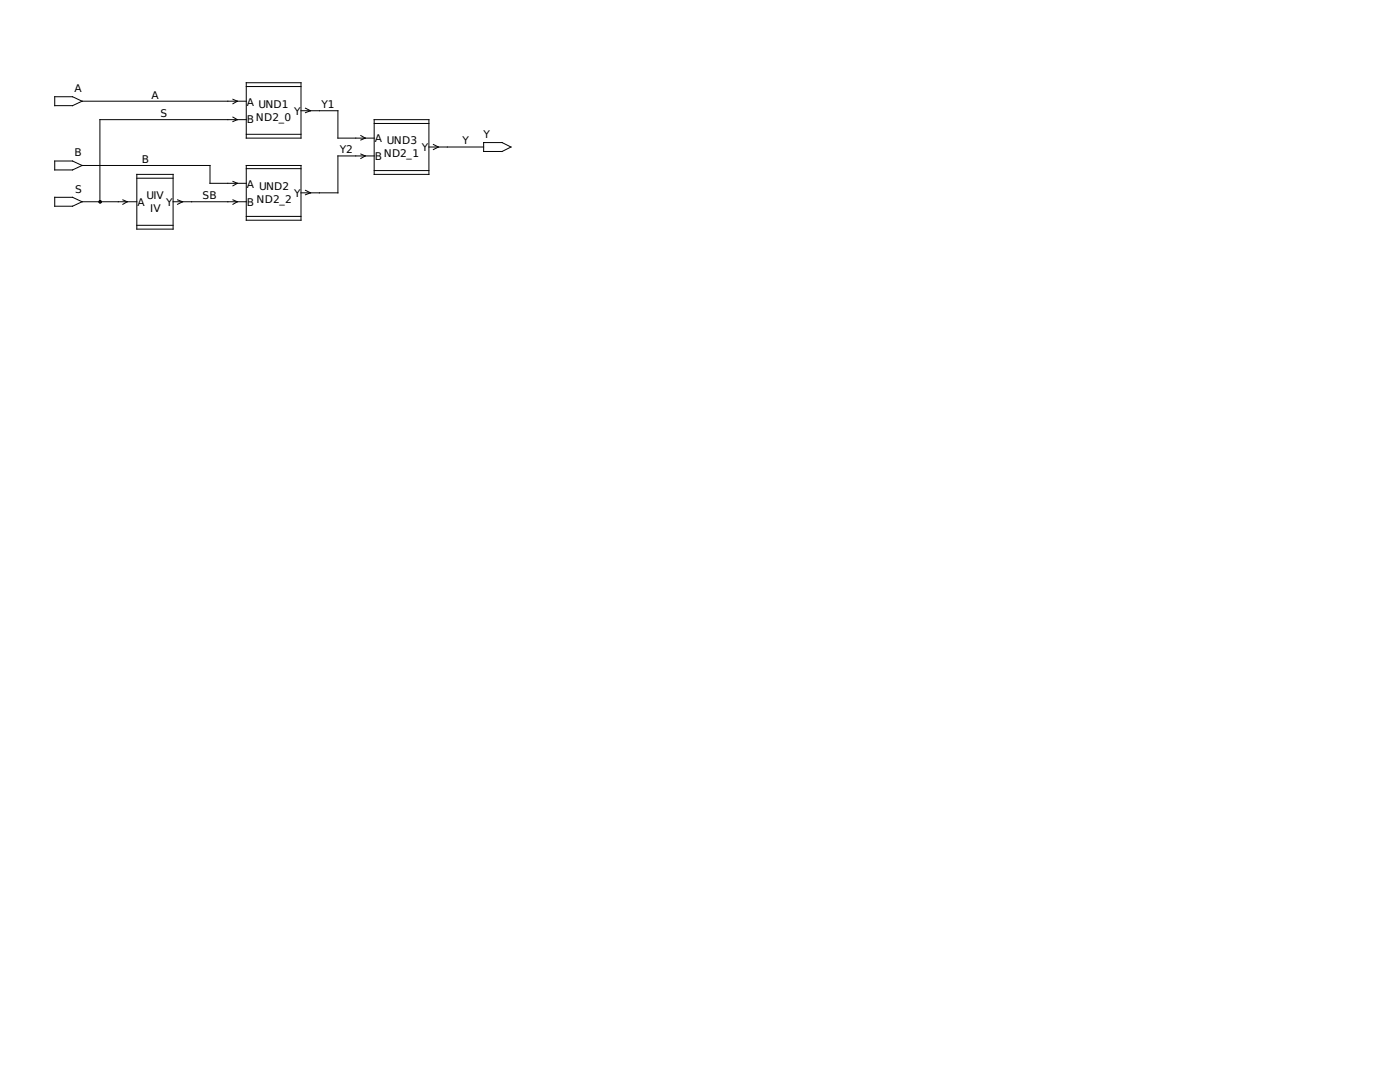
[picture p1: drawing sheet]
<svg xmlns="http://www.w3.org/2000/svg" width="279mm" height="216mm" viewBox="0 0 279 216" stroke-linecap="round" stroke-linejoin="round" font-family="sans-serif">
<g fill="none" stroke="#000" stroke-width=".2">
<path d="M10.9 19.3h3.6l1.9 .9-1.9 .9h-3.6zM46.5 19.8l.9 .4-.9 .5M49.1 16.5h11v11.1h-11zM49.1 17.3h11M10.9 32.1h3.6l1.9 .9-1.9 .9h-3.6zM10.9 39.4h3.6l1.9 .9-1.9 .8h-3.6zM16.4 33h25.5v3.6h7.2M16.4 20.2h32.7M24.5 39.9l.9 .4-.9 .5M27.3 34.8h7.2v10.9h-7.2zM27.3 35.6h7.2M35.4 39.9l1 .4-1 .5"/>
<path d="M46.5 36.2l.9 .4-.9 .5M46.5 23.4l.9 .5-.9 .4M46.5 39.9l.9 .4-.9 .5M49.1 33h11v10.9h-11zM49.1 33.7h11M49.1 23.9h-29.2v16.4M49.1 26.8h11M60.1 22.1h7.3v5.5h7.3M61 38l1 .5-1 .4M61 21.6l1 .5-1 .4M72 30.7l.9 .4-.9 .5M72 27.1l.9 .5-.9 .3"/>
<path d="M74.7 23.9h10.9v10.9h-10.9zM74.7 24.6h10.9M74.7 34h10.9M74.7 31.1h-7.3v7.4h-7.3M85.6 29.3h10.9M86.5 28.8l1 .5-1 .5M96.5 28.4h3.7l1.8 .9-1.8 .9h-3.7zM16.4 40.3h10.9M27.3 45h7.2M34.5 40.3h14.6M49.1 43.2h11"/>
</g>
<circle cx="20" cy="40.3" r=".27" fill="#000" stroke="#000" stroke-width=".2"/>
<g font-size="2.1">
<text x="14.9" y="18.4">A</text>
<text x="30.2" y="19.7">A</text>
<text x="32" y="23.4">S</text>
<text x="49.3" y="21.1">A UND1</text>
<text x="58.7" y="22.9">Y</text>
<text x="64.1" y="21.6">Y1</text>
<text x="49.3" y="24.6">BND2_0</text>
<text x="74.8" y="28.3">A UND3</text>
<text x="92.3" y="28.8">Y</text>
<text x="96.5" y="27.6">Y</text>
<text x="14.9" y="31.1">B</text>
<text x="28.3" y="32.5">B</text>
<text x="67.8" y="30.6">Y2</text>
<text x="74.8" y="32">B</text>
<text x="76.6" y="31.4">ND2_1</text>
<text x="84.2" y="30.1">Y</text>
<text x="15" y="38.5">S</text>
<text x="27.4" y="41.1">A</text>
<text x="29.2" y="39.8">UIV</text>
<text x="33.1" y="41.1">Y</text>
<text x="40.4" y="39.8">SB</text>
<text x="49.3" y="41.1">B</text>
<text x="49.3" y="37.5">A UND2</text>
<text x="51.2" y="40.5">ND2_2</text>
<text x="58.7" y="39.2">Y</text>
<text x="30" y="42.3">IV</text>
</g>
</svg>
